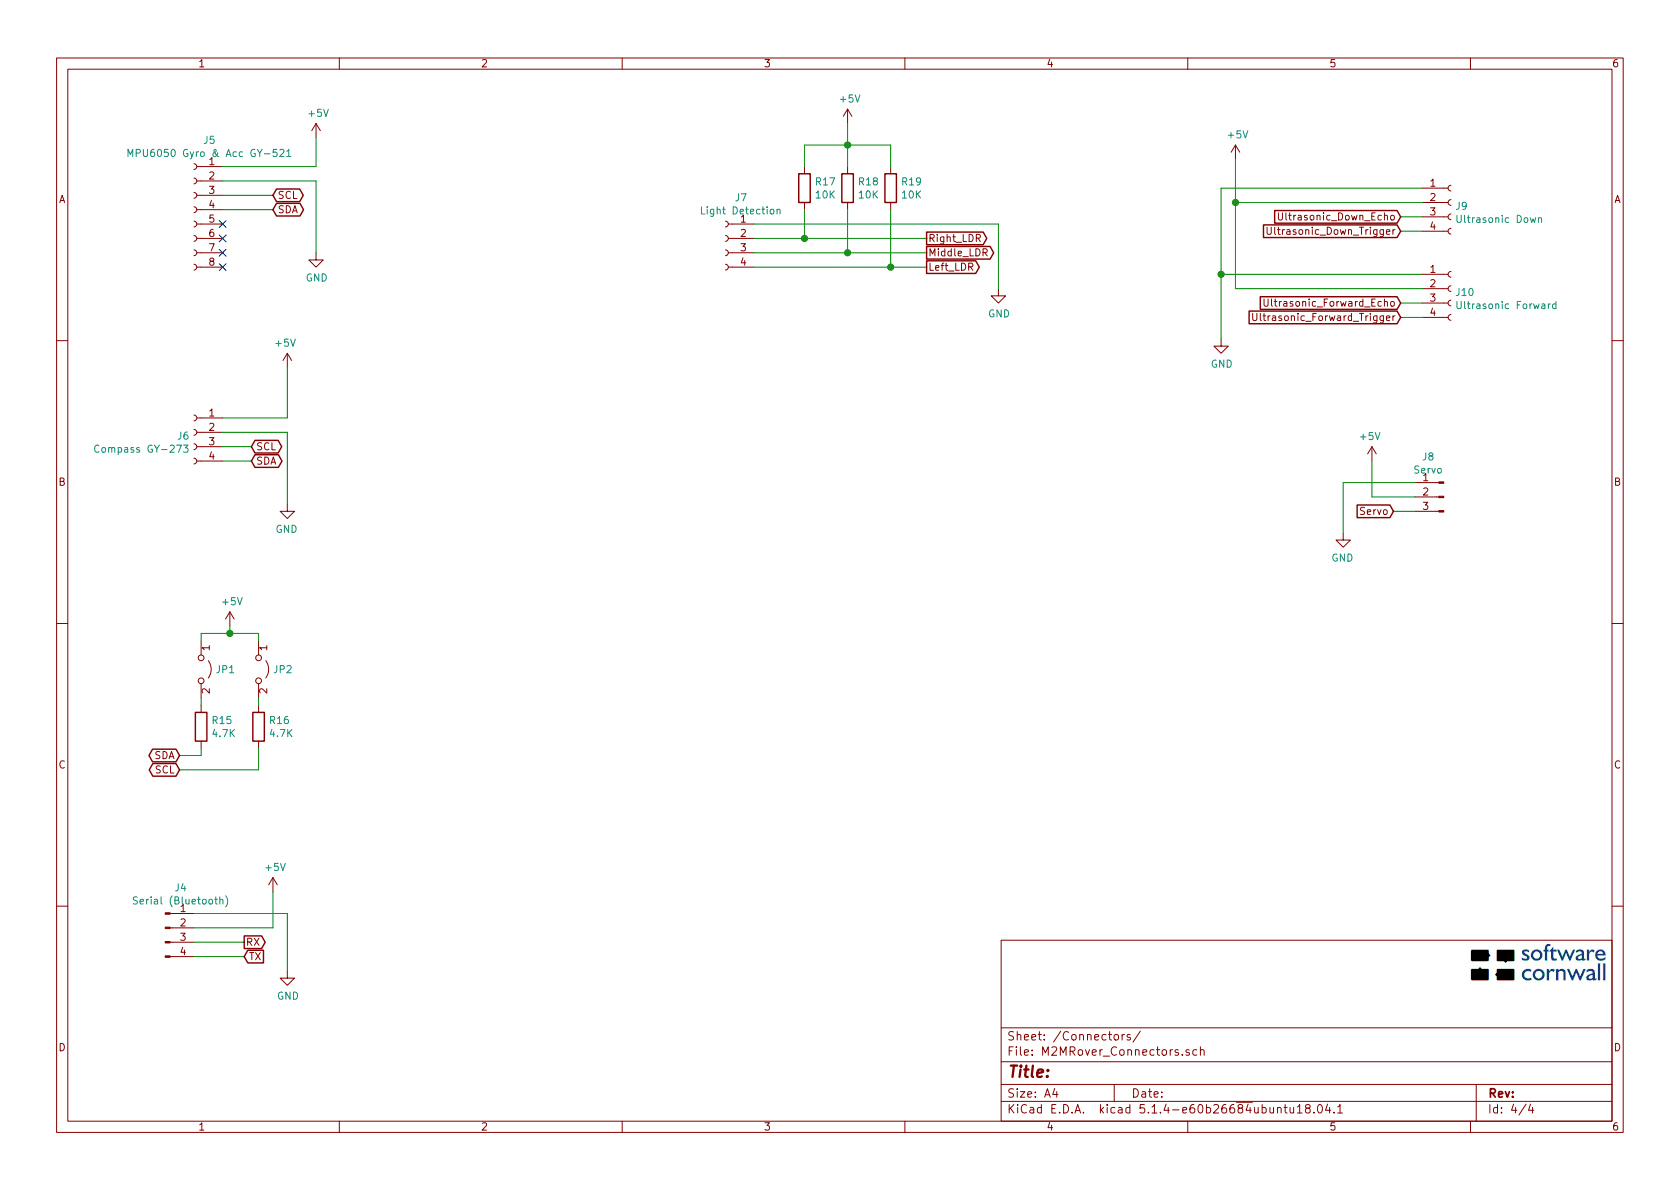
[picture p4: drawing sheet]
EESchema Schematic File Version 4
LIBS:M2MRover-cache
EELAYER 30 0
EELAYER END
$Descr A4 11693 8268
encoding utf-8
Sheet 4 4
Title ""
Date ""
Rev ""
Comp ""
Comment1 ""
Comment2 ""
Comment3 ""
Comment4 ""
$EndDescr
$Comp
L power:GND #PWR?
U 1 1
P 2000 6750
AR Path="/5D92367A" Ref="#PWR?"  Part="1" 
AR Path="/5D90936B/5D92367A" Ref="#PWR024"  Part="1" 
F 0 "#PWR024" H 2000 6500 50  0001 C CNN
F 1 "GND" H 2005 6577 50  0000 C CNN
F 2 "" H 2000 6750 50  0001 C CNN
F 3 "" H 2000 6750 50  0001 C CNN
	1    2000 6750
	1    0    0    -1  
$EndComp
$Comp
L power:+5V #PWR?
U 1 1
P 1900 6200
AR Path="/5D923680" Ref="#PWR?"  Part="1" 
AR Path="/5D90936B/5D923680" Ref="#PWR023"  Part="1" 
F 0 "#PWR023" H 1900 6050 50  0001 C CNN
F 1 "+5V" H 1915 6373 50  0000 C CNN
F 2 "" H 1900 6200 50  0001 C CNN
F 3 "" H 1900 6200 50  0001 C CNN
	1    1900 6200
	1    0    0    -1  
$EndComp
Wire Wire Line
	1900 6200 1900 6450
$Comp
L Connector:Conn_01x04_Male J?
U 1 1
P 1150 6450
AR Path="/5D923690" Ref="J?"  Part="1" 
AR Path="/5D90936B/5D923690" Ref="J4"  Part="1" 
F 0 "J4" H 1258 6731 50  0000 C CNN
F 1 "Serial (Bluetooth)" H 1258 6640 50  0000 C CNN
F 2 "Connector_PinHeader_2.54mm:PinHeader_1x04_P2.54mm_Vertical" H 1150 6450 50  0001 C CNN
F 3 "~" H 1150 6450 50  0001 C CNN
	1    1150 6450
	1    0    0    -1  
$EndComp
Text GLabel 1700 6650 2    50   Input ~ 0
TX
Text GLabel 1700 6550 2    50   Output ~ 0
RX
$Comp
L Connector:Conn_01x04_Female J?
U 1 1
P 5050 1650
AR Path="/5D9236AC" Ref="J?"  Part="1" 
AR Path="/5D90936B/5D9236AC" Ref="J7"  Part="1" 
F 0 "J7" H 4942 1935 50  0000 C CNN
F 1 "Light Detection" H 4942 1844 50  0000 C CNN
F 2 "Connector_PinSocket_2.54mm:PinSocket_1x04_P2.54mm_Vertical" H 5050 1650 50  0001 C CNN
F 3 "~" H 5050 1650 50  0001 C CNN
	1    5050 1650
	-1   0    0    -1  
$EndComp
Text GLabel 6450 1650 2    50   Output ~ 0
Right_LDR
Text GLabel 6450 1750 2    50   Output ~ 0
Middle_LDR
Text GLabel 6450 1850 2    50   Output ~ 0
Left_LDR
$Comp
L power:GND #PWR?
U 1 1
P 6950 2000
AR Path="/5D9236B5" Ref="#PWR?"  Part="1" 
AR Path="/5D90936B/5D9236B5" Ref="#PWR030"  Part="1" 
F 0 "#PWR030" H 6950 1750 50  0001 C CNN
F 1 "GND" H 6955 1827 50  0000 C CNN
F 2 "" H 6950 2000 50  0001 C CNN
F 3 "" H 6950 2000 50  0001 C CNN
	1    6950 2000
	1    0    0    -1  
$EndComp
Wire Wire Line
	6950 2000 6950 1550
Wire Wire Line
	6950 1550 5250 1550
Wire Wire Line
	5250 1650 5600 1650
Wire Wire Line
	6450 1750 5900 1750
Wire Wire Line
	5250 1850 6200 1850
$Comp
L Connector:Conn_01x08_Female J?
U 1 1
P 1350 1450
AR Path="/5D9236C0" Ref="J?"  Part="1" 
AR Path="/5D90936B/5D9236C0" Ref="J5"  Part="1" 
F 0 "J5" H 1242 1935 50  0000 C CNN
F 1 "MPU6050 Gyro & Acc GY-521" H 1242 1844 50  0000 C CNN
F 2 "Connector_PinSocket_2.54mm:PinSocket_1x08_P2.54mm_Vertical" H 1350 1450 50  0001 C CNN
F 3 "~" H 1350 1450 50  0001 C CNN
	1    1350 1450
	-1   0    0    -1  
$EndComp
$Comp
L power:+5V #PWR?
U 1 1
P 2200 950
AR Path="/5D9236C6" Ref="#PWR?"  Part="1" 
AR Path="/5D90936B/5D9236C6" Ref="#PWR027"  Part="1" 
F 0 "#PWR027" H 2200 800 50  0001 C CNN
F 1 "+5V" H 2215 1123 50  0000 C CNN
F 2 "" H 2200 950 50  0001 C CNN
F 3 "" H 2200 950 50  0001 C CNN
	1    2200 950 
	1    0    0    -1  
$EndComp
$Comp
L power:GND #PWR?
U 1 1
P 2200 1750
AR Path="/5D9236CC" Ref="#PWR?"  Part="1" 
AR Path="/5D90936B/5D9236CC" Ref="#PWR028"  Part="1" 
F 0 "#PWR028" H 2200 1500 50  0001 C CNN
F 1 "GND" H 2205 1577 50  0000 C CNN
F 2 "" H 2200 1750 50  0001 C CNN
F 3 "" H 2200 1750 50  0001 C CNN
	1    2200 1750
	1    0    0    -1  
$EndComp
Text GLabel 1900 1350 2    50   BiDi ~ 0
SCL
Text GLabel 1900 1450 2    50   BiDi ~ 0
SDA
Wire Wire Line
	1550 1150 2200 1150
Wire Wire Line
	2200 1150 2200 950 
Wire Wire Line
	1550 1250 2200 1250
Wire Wire Line
	2200 1250 2200 1750
Wire Wire Line
	1900 1350 1550 1350
Wire Wire Line
	1550 1450 1900 1450
NoConn ~ 1550 1550
NoConn ~ 1550 1650
NoConn ~ 1550 1750
NoConn ~ 1550 1850
$Comp
L Device:R R?
U 1 1
P 5600 1300
AR Path="/5D9236DE" Ref="R?"  Part="1" 
AR Path="/5D90936B/5D9236DE" Ref="R17"  Part="1" 
F 0 "R17" H 5670 1346 50  0000 L CNN
F 1 "10K" H 5670 1255 50  0000 L CNN
F 2 "Resistor_SMD:R_0805_2012Metric_Pad1.15x1.40mm_HandSolder" V 5530 1300 50  0001 C CNN
F 3 "~" H 5600 1300 50  0001 C CNN
	1    5600 1300
	1    0    0    -1  
$EndComp
$Comp
L Device:R R?
U 1 1
P 5900 1300
AR Path="/5D9236E4" Ref="R?"  Part="1" 
AR Path="/5D90936B/5D9236E4" Ref="R18"  Part="1" 
F 0 "R18" H 5970 1346 50  0000 L CNN
F 1 "10K" H 5970 1255 50  0000 L CNN
F 2 "Resistor_SMD:R_0805_2012Metric_Pad1.15x1.40mm_HandSolder" V 5830 1300 50  0001 C CNN
F 3 "~" H 5900 1300 50  0001 C CNN
	1    5900 1300
	1    0    0    -1  
$EndComp
$Comp
L Device:R R?
U 1 1
P 6200 1300
AR Path="/5D9236EA" Ref="R?"  Part="1" 
AR Path="/5D90936B/5D9236EA" Ref="R19"  Part="1" 
F 0 "R19" H 6270 1346 50  0000 L CNN
F 1 "10K" H 6270 1255 50  0000 L CNN
F 2 "Resistor_SMD:R_0805_2012Metric_Pad1.15x1.40mm_HandSolder" V 6130 1300 50  0001 C CNN
F 3 "~" H 6200 1300 50  0001 C CNN
	1    6200 1300
	1    0    0    -1  
$EndComp
Wire Wire Line
	6200 1450 6200 1850
Connection ~ 6200 1850
Wire Wire Line
	6200 1850 6450 1850
Wire Wire Line
	5900 1450 5900 1750
Connection ~ 5900 1750
Wire Wire Line
	5900 1750 5250 1750
Wire Wire Line
	5600 1450 5600 1650
Connection ~ 5600 1650
Wire Wire Line
	5600 1650 6450 1650
$Comp
L power:+5V #PWR?
U 1 1
P 5900 850
AR Path="/5D9236F9" Ref="#PWR?"  Part="1" 
AR Path="/5D90936B/5D9236F9" Ref="#PWR029"  Part="1" 
F 0 "#PWR029" H 5900 700 50  0001 C CNN
F 1 "+5V" H 5915 1023 50  0000 C CNN
F 2 "" H 5900 850 50  0001 C CNN
F 3 "" H 5900 850 50  0001 C CNN
	1    5900 850 
	1    0    0    -1  
$EndComp
Wire Wire Line
	5600 1150 5600 1000
Wire Wire Line
	5600 1000 5900 1000
Wire Wire Line
	6200 1000 6200 1150
Wire Wire Line
	5900 1150 5900 1000
Connection ~ 5900 1000
Wire Wire Line
	5900 1000 6200 1000
Wire Wire Line
	5900 1000 5900 850 
Text GLabel 1250 5250 0    50   BiDi ~ 0
SDA
Text GLabel 1250 5350 0    50   BiDi ~ 0
SCL
$Comp
L Device:R R?
U 1 1
P 1400 5050
AR Path="/5D92D308" Ref="R?"  Part="1" 
AR Path="/5D90936B/5D92D308" Ref="R15"  Part="1" 
F 0 "R15" H 1470 5096 50  0000 L CNN
F 1 "4.7K" H 1470 5005 50  0000 L CNN
F 2 "Resistor_SMD:R_0805_2012Metric_Pad1.15x1.40mm_HandSolder" V 1330 5050 50  0001 C CNN
F 3 "~" H 1400 5050 50  0001 C CNN
	1    1400 5050
	1    0    0    -1  
$EndComp
$Comp
L Device:R R?
U 1 1
P 1800 5050
AR Path="/5D92D30E" Ref="R?"  Part="1" 
AR Path="/5D90936B/5D92D30E" Ref="R16"  Part="1" 
F 0 "R16" H 1870 5096 50  0000 L CNN
F 1 "4.7K" H 1870 5005 50  0000 L CNN
F 2 "Resistor_SMD:R_0805_2012Metric_Pad1.15x1.40mm_HandSolder" V 1730 5050 50  0001 C CNN
F 3 "~" H 1800 5050 50  0001 C CNN
	1    1800 5050
	1    0    0    -1  
$EndComp
$Comp
L power:+5V #PWR?
U 1 1
P 1600 4350
AR Path="/5D92D314" Ref="#PWR?"  Part="1" 
AR Path="/5D90936B/5D92D314" Ref="#PWR022"  Part="1" 
F 0 "#PWR022" H 1600 4200 50  0001 C CNN
F 1 "+5V" H 1615 4523 50  0000 C CNN
F 2 "" H 1600 4350 50  0001 C CNN
F 3 "" H 1600 4350 50  0001 C CNN
	1    1600 4350
	1    0    0    -1  
$EndComp
Wire Wire Line
	1250 5250 1400 5250
Wire Wire Line
	1400 5250 1400 5200
Wire Wire Line
	1250 5350 1800 5350
Wire Wire Line
	1800 5350 1800 5200
Wire Wire Line
	1400 4450 1400 4400
Wire Wire Line
	1400 4400 1600 4400
Wire Wire Line
	1800 4400 1800 4450
Wire Wire Line
	1600 4350 1600 4400
Connection ~ 1600 4400
Wire Wire Line
	1600 4400 1800 4400
$Comp
L Jumper:Jumper_2_Open JP?
U 1 1
P 1400 4650
AR Path="/5D92D324" Ref="JP?"  Part="1" 
AR Path="/5D90936B/5D92D324" Ref="JP1"  Part="1" 
F 0 "JP1" V 1400 4748 50  0000 L CNN
F 1 "Jumper_2_Open" V 1445 4748 50  0001 L CNN
F 2 "Connector_PinHeader_2.54mm:PinHeader_1x02_P2.54mm_Vertical" H 1400 4650 50  0001 C CNN
F 3 "~" H 1400 4650 50  0001 C CNN
	1    1400 4650
	0    1    1    0   
$EndComp
$Comp
L Jumper:Jumper_2_Open JP?
U 1 1
P 1800 4650
AR Path="/5D92D32A" Ref="JP?"  Part="1" 
AR Path="/5D90936B/5D92D32A" Ref="JP2"  Part="1" 
F 0 "JP2" V 1800 4748 50  0000 L CNN
F 1 "Jumper_2_Open" V 1845 4748 50  0001 L CNN
F 2 "Connector_PinHeader_2.54mm:PinHeader_1x02_P2.54mm_Vertical" H 1800 4650 50  0001 C CNN
F 3 "~" H 1800 4650 50  0001 C CNN
	1    1800 4650
	0    1    1    0   
$EndComp
Wire Wire Line
	1400 4850 1400 4900
Wire Wire Line
	1800 4850 1800 4900
$Comp
L Connector:Conn_01x04_Female J?
U 1 1
P 1350 3000
AR Path="/5D94DBD7" Ref="J?"  Part="1" 
AR Path="/5D90936B/5D94DBD7" Ref="J6"  Part="1" 
F 0 "J6" H 1378 2976 50  0000 L CNN
F 1 "Compass GY-273" H 1378 2885 50  0000 L CNN
F 2 "Connector_PinSocket_2.54mm:PinSocket_1x04_P2.54mm_Vertical" H 1350 3000 50  0001 C CNN
F 3 "~" H 1350 3000 50  0001 C CNN
	1    1350 3000
	-1   0    0    -1  
$EndComp
$Comp
L power:GND #PWR?
U 1 1
P 2000 3500
AR Path="/5D94DBDD" Ref="#PWR?"  Part="1" 
AR Path="/5D90936B/5D94DBDD" Ref="#PWR026"  Part="1" 
F 0 "#PWR026" H 2000 3250 50  0001 C CNN
F 1 "GND" H 2005 3327 50  0000 C CNN
F 2 "" H 2000 3500 50  0001 C CNN
F 3 "" H 2000 3500 50  0001 C CNN
	1    2000 3500
	-1   0    0    -1  
$EndComp
$Comp
L power:+5V #PWR?
U 1 1
P 2000 2550
AR Path="/5D94DBE3" Ref="#PWR?"  Part="1" 
AR Path="/5D90936B/5D94DBE3" Ref="#PWR025"  Part="1" 
F 0 "#PWR025" H 2000 2400 50  0001 C CNN
F 1 "+5V" H 2015 2723 50  0000 C CNN
F 2 "" H 2000 2550 50  0001 C CNN
F 3 "" H 2000 2550 50  0001 C CNN
	1    2000 2550
	-1   0    0    -1  
$EndComp
Wire Wire Line
	1550 2900 2000 2900
Wire Wire Line
	2000 2900 2000 2550
Wire Wire Line
	1550 3000 2000 3000
Wire Wire Line
	2000 3000 2000 3500
Text GLabel 1750 3200 2    50   BiDi ~ 0
SDA
Text GLabel 1750 3100 2    50   BiDi ~ 0
SCL
Wire Wire Line
	1750 3100 1550 3100
Wire Wire Line
	1750 3200 1550 3200
$Comp
L Connector:Conn_01x04_Female J?
U 1 1
P 10100 1400
AR Path="/5D94DBF1" Ref="J?"  Part="1" 
AR Path="/5D90936B/5D94DBF1" Ref="J9"  Part="1" 
F 0 "J9" H 10128 1376 50  0000 L CNN
F 1 "Ultrasonic Down" H 10128 1285 50  0000 L CNN
F 2 "Connector_PinSocket_2.54mm:PinSocket_1x04_P2.54mm_Vertical" H 10100 1400 50  0001 C CNN
F 3 "~" H 10100 1400 50  0001 C CNN
	1    10100 1400
	1    0    0    -1  
$EndComp
$Comp
L Connector:Conn_01x04_Female J?
U 1 1
P 10100 2000
AR Path="/5D94DBF7" Ref="J?"  Part="1" 
AR Path="/5D90936B/5D94DBF7" Ref="J10"  Part="1" 
F 0 "J10" H 10128 1976 50  0000 L CNN
F 1 "Ultrasonic Forward" H 10128 1885 50  0000 L CNN
F 2 "Connector_PinSocket_2.54mm:PinSocket_1x04_P2.54mm_Vertical" H 10100 2000 50  0001 C CNN
F 3 "~" H 10100 2000 50  0001 C CNN
	1    10100 2000
	1    0    0    -1  
$EndComp
Text GLabel 9750 1600 0    50   Input ~ 0
Ultrasonic_Down_Trigger
Text GLabel 9750 1500 0    50   Input ~ 0
Ultrasonic_Down_Echo
Text GLabel 9750 2200 0    50   Input ~ 0
Ultrasonic_Forward_Trigger
Text GLabel 9750 2100 0    50   Input ~ 0
Ultrasonic_Forward_Echo
$Comp
L power:+5V #PWR?
U 1 1
P 8600 1100
AR Path="/5D94DC01" Ref="#PWR?"  Part="1" 
AR Path="/5D90936B/5D94DC01" Ref="#PWR032"  Part="1" 
F 0 "#PWR032" H 8600 950 50  0001 C CNN
F 1 "+5V" H 8615 1273 50  0000 C CNN
F 2 "" H 8600 1100 50  0001 C CNN
F 3 "" H 8600 1100 50  0001 C CNN
	1    8600 1100
	1    0    0    -1  
$EndComp
$Comp
L power:GND #PWR?
U 1 1
P 8500 2350
AR Path="/5D94DC10" Ref="#PWR?"  Part="1" 
AR Path="/5D90936B/5D94DC10" Ref="#PWR031"  Part="1" 
F 0 "#PWR031" H 8500 2100 50  0001 C CNN
F 1 "GND" H 8505 2177 50  0000 C CNN
F 2 "" H 8500 2350 50  0001 C CNN
F 3 "" H 8500 2350 50  0001 C CNN
	1    8500 2350
	1    0    0    -1  
$EndComp
Wire Wire Line
	9850 3550 9700 3550
Text GLabel 9700 3550 0    50   Input ~ 0
Servo
Wire Wire Line
	9350 3350 9850 3350
Wire Wire Line
	9350 3700 9350 3350
Wire Wire Line
	9550 3450 9850 3450
Wire Wire Line
	9550 3200 9550 3450
$Comp
L power:+5V #PWR?
U 1 1
P 9550 3200
AR Path="/5D92369C" Ref="#PWR?"  Part="1" 
AR Path="/5D90936B/5D92369C" Ref="#PWR034"  Part="1" 
F 0 "#PWR034" H 9550 3050 50  0001 C CNN
F 1 "+5V" H 9565 3373 50  0000 C CNN
F 2 "" H 9550 3200 50  0001 C CNN
F 3 "" H 9550 3200 50  0001 C CNN
	1    9550 3200
	-1   0    0    -1  
$EndComp
$Comp
L power:GND #PWR?
U 1 1
P 9350 3700
AR Path="/5D923696" Ref="#PWR?"  Part="1" 
AR Path="/5D90936B/5D923696" Ref="#PWR033"  Part="1" 
F 0 "#PWR033" H 9350 3450 50  0001 C CNN
F 1 "GND" H 9355 3527 50  0000 C CNN
F 2 "" H 9350 3700 50  0001 C CNN
F 3 "" H 9350 3700 50  0001 C CNN
	1    9350 3700
	-1   0    0    -1  
$EndComp
$Comp
L Connector:Conn_01x03_Male J?
U 1 1
P 10050 3450
AR Path="/5D92368A" Ref="J?"  Part="1" 
AR Path="/5D90936B/5D92368A" Ref="J8"  Part="1" 
F 0 "J8" H 10158 3731 50  0000 C CNN
F 1 "Servo" H 10158 3640 50  0000 C CNN
F 2 "Connector_PinHeader_2.54mm:PinHeader_1x03_P2.54mm_Vertical" H 10050 3450 50  0001 C CNN
F 3 "~" H 10050 3450 50  0001 C CNN
	1    10050 3450
	-1   0    0    -1  
$EndComp
Wire Wire Line
	9750 2200 9900 2200
Wire Wire Line
	9750 2100 9900 2100
Wire Wire Line
	9900 2000 8600 2000
Wire Wire Line
	9900 1900 8500 1900
Wire Wire Line
	8500 1900 8500 2350
Wire Wire Line
	8600 1100 8600 1400
Wire Wire Line
	9750 1600 9900 1600
Wire Wire Line
	9750 1500 9900 1500
Wire Wire Line
	9900 1300 8500 1300
Wire Wire Line
	8500 1300 8500 1900
Connection ~ 8500 1900
Wire Wire Line
	9900 1400 8600 1400
Connection ~ 8600 1400
Wire Wire Line
	8600 1400 8600 2000
Wire Wire Line
	1900 6450 1350 6450
Wire Wire Line
	1700 6550 1350 6550
Wire Wire Line
	1350 6650 1700 6650
Wire Wire Line
	2000 6750 2000 6350
Wire Wire Line
	2000 6350 1350 6350
$EndSCHEMATC
